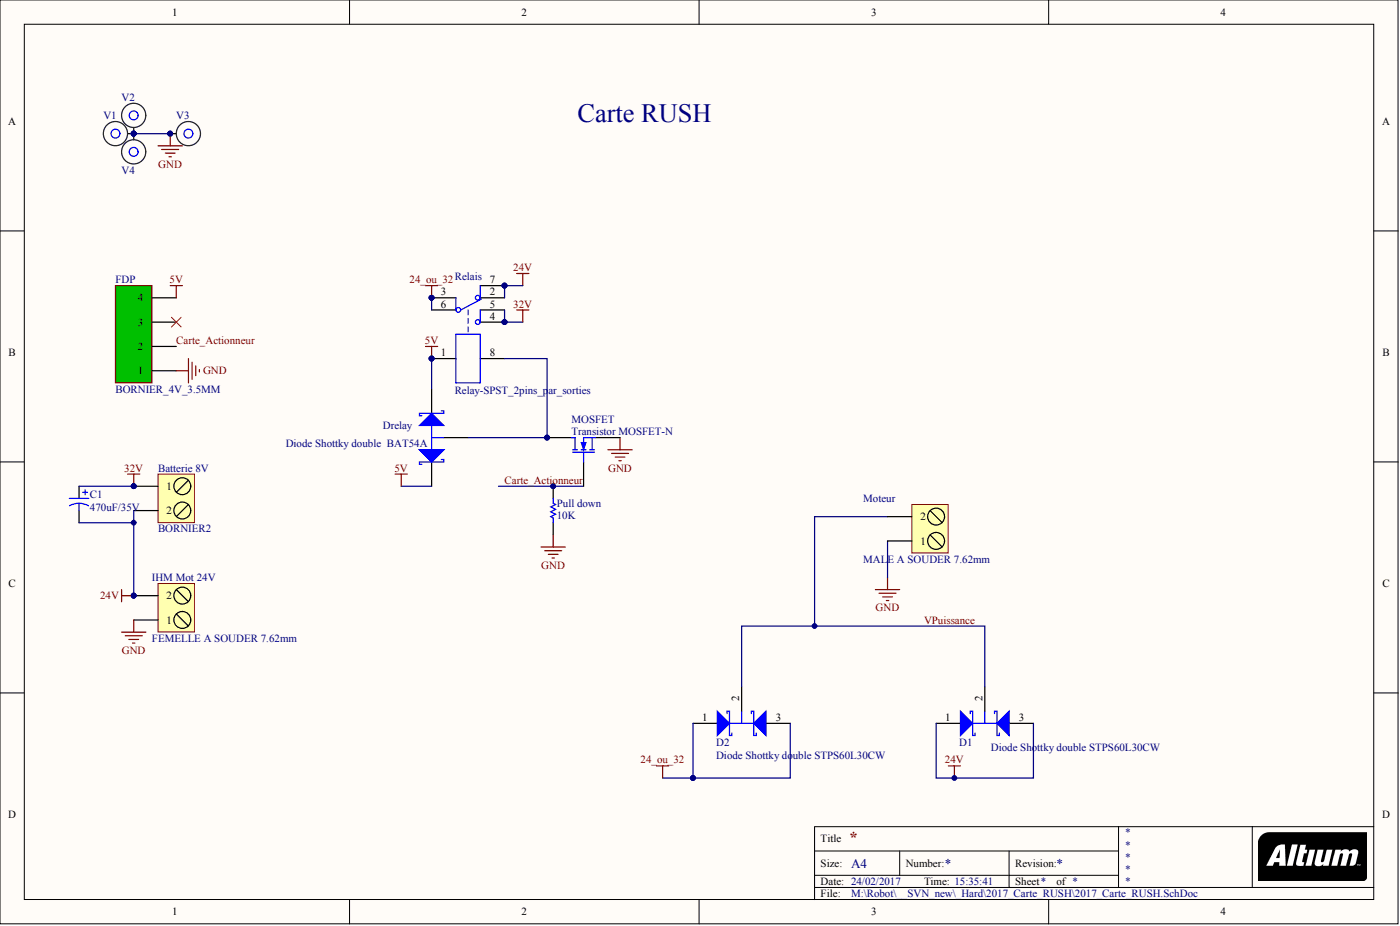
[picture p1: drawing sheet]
# Altium schematic sheet 2017_Carte_RUSH.SchDoc
size A4

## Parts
Batterie_8V  BORNIER2  [BORNIER_2V_5.08MM]
C1  470uF/35V  [C_10.3mm_G]
D1  Diode Shottky double STPS60L30CW  [TO247]
D2  Diode Shottky double STPS60L30CW  [TO247]
Drelay  Diode Shottky double  BAT54A  [SOT23-3N]
FDP  BORNIER_4V_3.5MM  [BORNIER_4V_3.5MM]
IHM_Mot_24V  FEMELLE A SOUDER 7.62mm  [BORNIER2_FEM_COUDE]
MOSFET  Transistor MOSFET-N  [SOT23-3N]
Moteur  MALE A SOUDER 7.62mm  [BORNIER2_FEM_HORIZ]
Pull_down  10K  [R1206_N]
Relais  Relay-SPST_2pins_par_sorties  [RELAY_TECONNECTIVITY]
V1  (no value)  [ENTRETOISE_CMS]
V2  (no value)  [ENTRETOISE_CMS]
V3  (no value)  [ENTRETOISE_CMS]
V4  (no value)  [ENTRETOISE_CMS]

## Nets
5V: Drelay.1(K1) Drelay.2(K2) FDP.4 Relais.1
24_ou_32: D2.1(A1) D2.3(A2) Relais.3 Relais.6
24V: Batterie_8V.2 C1.2 D1.1(A1) D1.3(A2) IHM_Mot_24V.2 Relais.2 Relais.7
32V: Batterie_8V.1 C1.1 Relais.4 Relais.5
GND: FDP.1 IHM_Mot_24V.1 MOSFET.2(S) Moteur.1 Pull_down.1 V1.1 V2.1 V3.1 V4.1
Carte_Actionneur: FDP.2 MOSFET.1(G) Pull_down.2
VPuissance: D1.2(K) D2.2(K) Moteur.2
NetDrelay_3: Drelay.3(A) MOSFET.3(D) Relais.8

Not connected (* = marked no-connect by the designer): FDP 3*

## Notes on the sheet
- Carte RUSH
